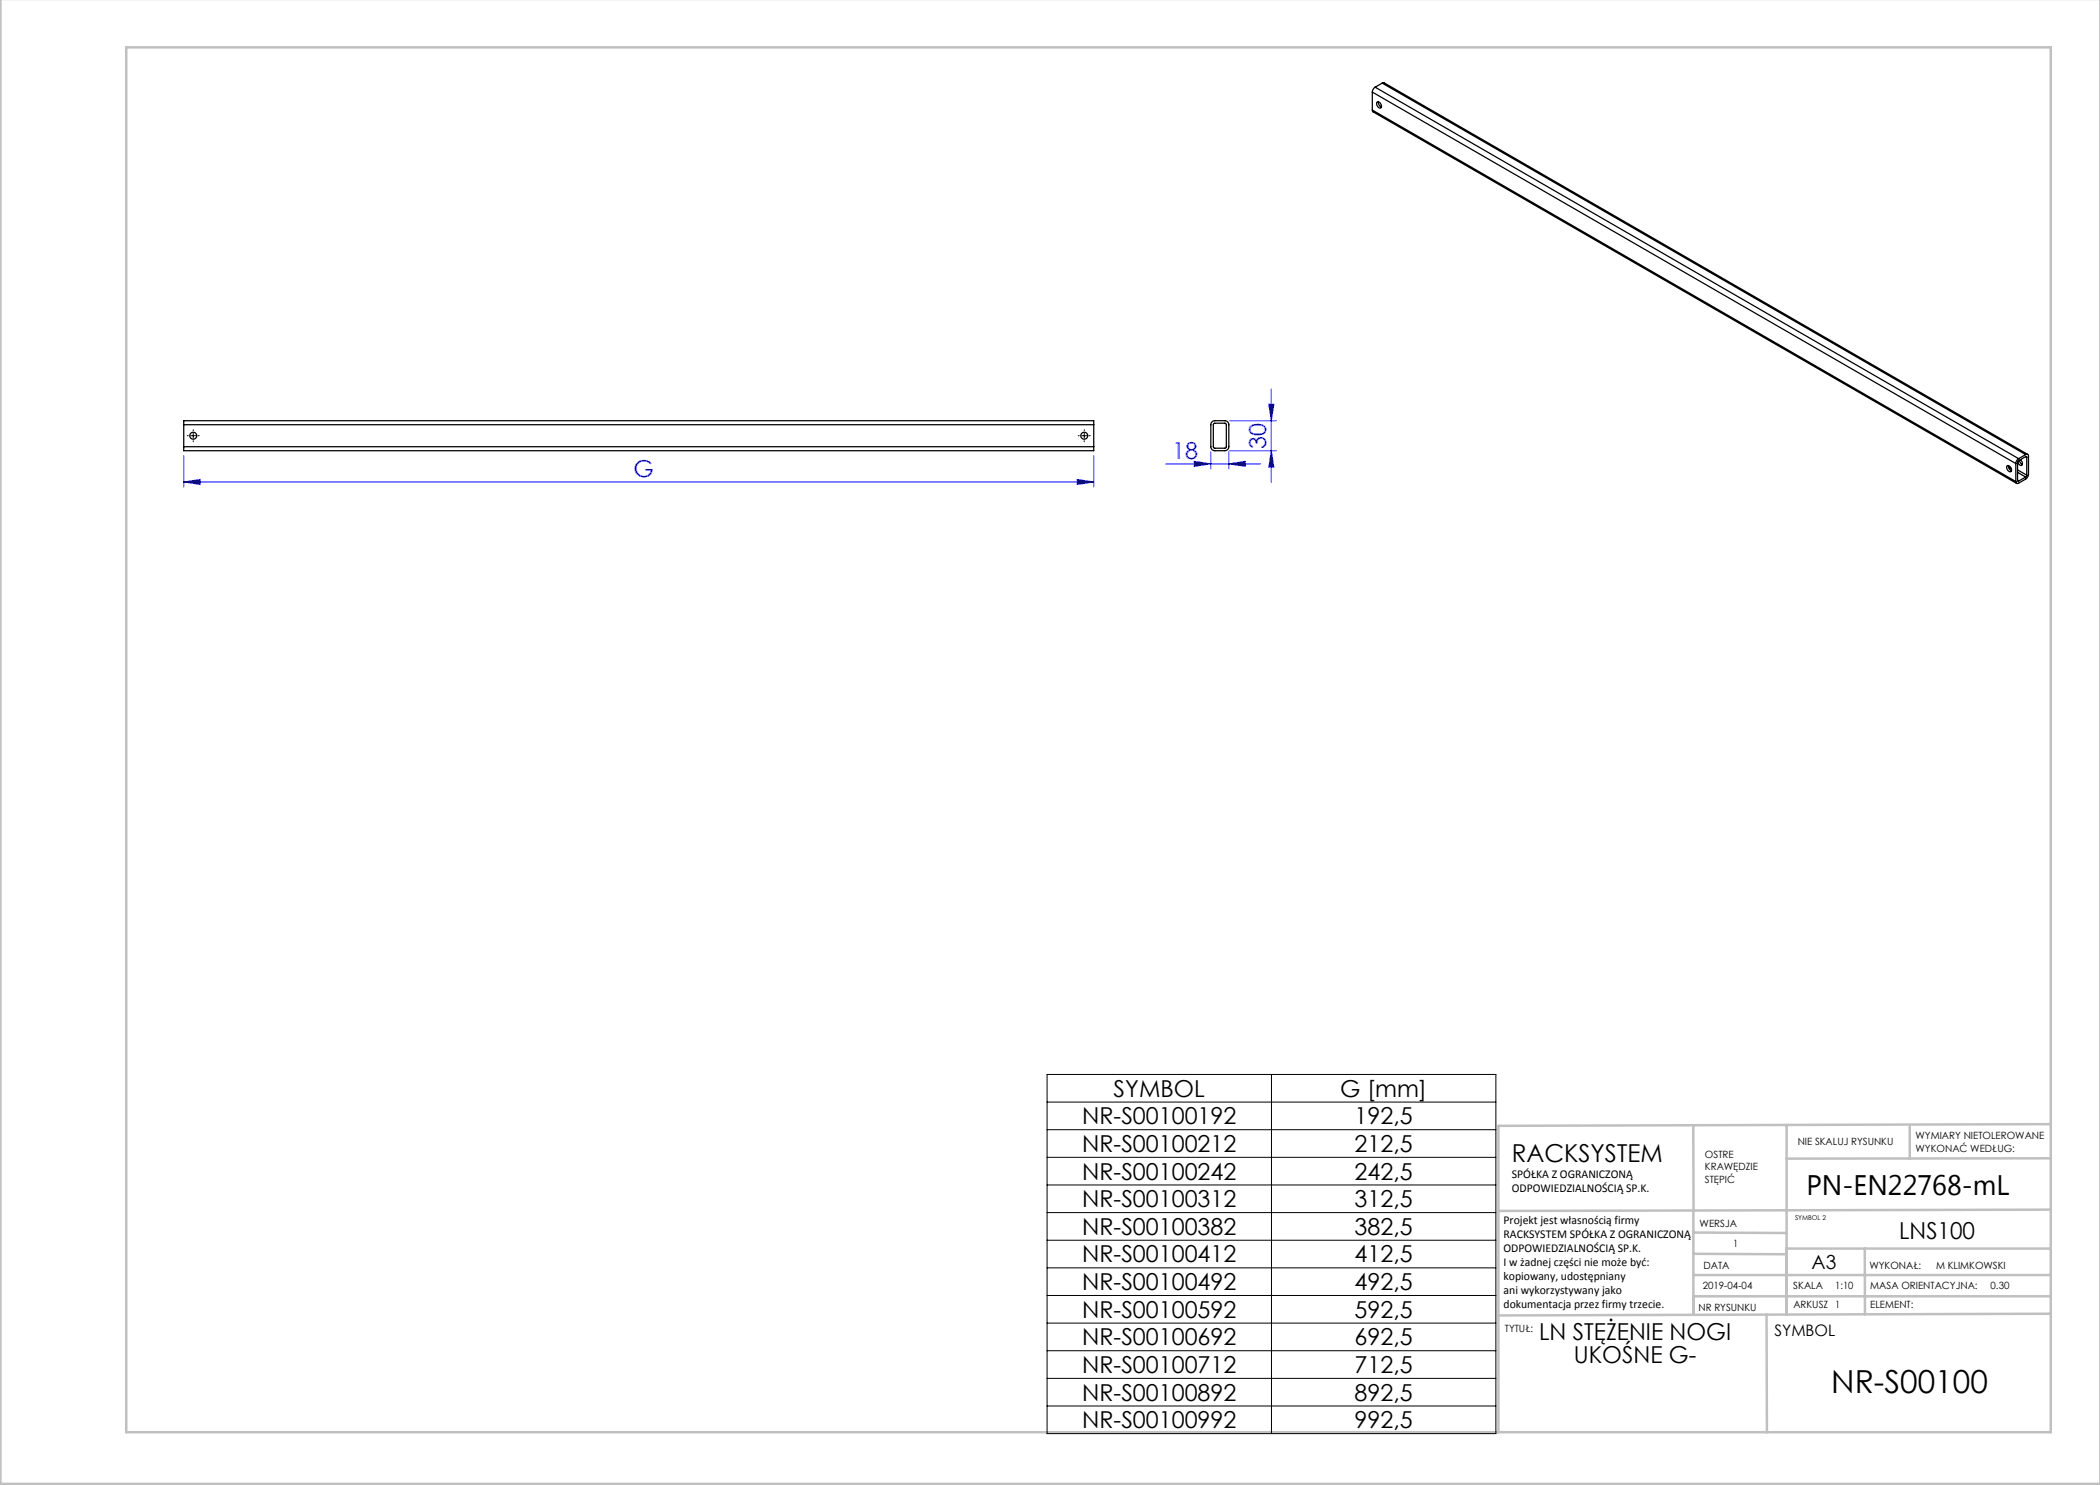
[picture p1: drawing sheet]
<svg xmlns="http://www.w3.org/2000/svg" width="420mm" height="297mm" viewBox="0 0 420 297" stroke-linecap="round" stroke-linejoin="round" font-family="sans-serif">
<g fill="none" stroke="#00f" stroke-width=".2">
<path d="M254.3 77.8v18.7M36.7 96.4l3.4-.5v1zM36.7 91.1v6.3M36.7 96.4h182M215.4 95.9l3.3 .5-3.3 .5zM218.7 91.1v6.3M233.2 92.8h18.9M238.9 92.3l3.3 .5-3.3 .5zM242.2 90.3v3.5M245.8 92.8l3.3-.5v1zM245.8 90.3v3.5M246 90.1h9.3"/>
<path d="M246 84.1h9.3M253.8 80.8h1l-.5 3.3zM254.3 90.1l.5 3.3h-1z"/>
</g>
<g fill="none" stroke="#c0c0c0" stroke-width=".5">
<path d="M.1 -.1v296.9h419.9M25.2 9.5h385v276.9h-385zM338.7 225.2v16.9M357.3 225v37.9M382 225.4v6.3M410.1 224.8l-110.4 .4v61.2M410.1 231.7h-52.8M338.7 259.3h71.5M338.7 255h71.5M338.7 250.8l18.6 .1M338.7 246.5l18.6 .1M338.7 242.1v20.9"/>
<path d="M373 249.7v13.2M410.1 241.9l-110.4 .3M410.2 249.7h-52.9v13.2M353.3 262.9l.1 23.5M410.2 262.7l-110.5 .4"/>
</g>
<g fill="none" stroke="#000" stroke-width=".2">
<path d="M37.4 87.1h.2M38.1 87.1h1M38.6 85.9v.2M38.6 86.6v1M38.6 88.1v.2M39.6 87.1h.2M215.6 87.1h.2M216.3 87.1h1M216.8 85.9v.2M216.8 86.6v1M216.8 88.1v.2M217.8 87.1h.2"/>
<path d="M209.4 214.9h89.8v71.8h-89.8zM254.3 214.9v71.8M209.4 220.4h89.8M209.4 225.9h89.8M209.4 231.5h89.8M209.4 237h89.8M209.4 242.5h89.8M209.4 248h89.8M209.4 253.6h89.8M209.4 259.1h89.8M209.4 264.6h89.8M209.4 270.1h89.8"/>
<path d="M209.4 275.7h89.8M209.4 281.2h89.8"/>
</g>
<g fill="#00f">
<path d="M36.7 96.4l3.4-.5v1zM215.4 95.9l3.3 .5-3.3 .5z"/>
<path d="M245.8 92.8l3.3-.5v1zM238.9 92.3l3.3 .5-3.3 .5z"/>
<path d="M254.3 90.1l.5 3.3h-1zM253.8 80.8h1l-.5 3.3z"/>
</g>
<g fill="none" stroke="#000" stroke-width=".25">
<path d="M274.5 18.4l128.7 74.3M274.5 18.4v3.6M275 17.4l-.4 .5-.1 .5M275 17.4l128.7 74.3M276.4 16.6h.4l128.7 74.3M276.4 16.6l128.7 74.3M276.4 16.6l-1.4 .8M274.5 22l.1 .4 128.7 74.3M274.5 22l128.7 74.3M275.4 20.5a.71 .71 0 0 1 .8 .3 .71 .71 0 0 1-.1 .8 .91 .91 0 0 1-.7-1.1zM275.7 20.4l.2 .7 .4 .3M276.3 21.2l-.2 .1"/>
<path d="M36.7 84.9v-.8h182v.8M36.7 89.3v.8h182v-.8M36.7 84.9h182M36.7 89.3h182M36.7 84.9v4.4M218.7 84.9v4.4M242.4 84.4l.6-.3h2a.8 .8 0 0 1 .8 .8v4.4a.8 .8 0 0 1-.8 .8h-2a.8 .8 0 0 1-.8-.8v-4.4zM242.8 84.7l2.2-.1 .2 .2 .1 4.5-.2 .3h-2.1l-.3-.1zM401.4 93.2a.71 .71 0 0 1 .8 .3 .71 .71 0 0 1-.1 .9 .91 .91 0 0 1-.7-1.2zM401.7 93.1l.2 .7 .4 .4M401.7 93.4l.6 .3M403.2 92.7v3.6"/>
<path d="M403.5 96.1l.2 .1M403.5 94l1.8 1M403.5 94.5l1.6 .9M403.7 91.7l-.4 .5-.1 .5M403.9 92.1l.2 .5 .4 .3M404.1 91.9a.7 .7 0 0 1 .1 1.2l-.4-.3-.3-.4M405.1 90.9a.34 .34 0 0 1 .4 0 .34 .34 0 0 1 .2 .3v3.9l-.5 .6-1.5 .9a.34 .34 0 0 1-.4 .1 .34 .34 0 0 1-.1-.4M405.1 91.3l.2 .1M405.1 91.3l-1.4 .8-.2 .3v3.7M405.1 90.9l-1.4 .8M405.1 95.4l-1.4 .8M405.3 95l-.2 .4"/>
<path d="M405.3 91.4v3.6"/>
<circle cx="38.6" cy="87.1" r=".7"/>
<circle cx="216.8" cy="87.1" r=".7"/>
</g>
<text font-size="6.3" x="366.3" y="278.5">NR-S00100</text>
<text font-size="5.6" x="361.3" y="239.1">PN-EN22768-mL</text>
<text font-size="4.9" x="302.4" y="232.4">RACKSYSTEM</text>
<g font-size="4.7" fill="#00f">
<text x="253.3" y="89.7" transform="rotate(-90 253.3 89.7)">30</text>
<text x="126.7" y="95.4">G</text>
<text x="234.5" y="91.8">18</text>
</g>
<g font-size="4.7">
<text x="222.7" y="219.3">SYMBOL</text>
<text x="268" y="219.3">G [mm]</text>
<text x="216.4" y="224.9">NR-S00100192</text>
<text x="270.9" y="224.9">192,5</text>
<text x="216.4" y="230.4">NR-S00100212</text>
<text x="270.9" y="230.4">212,5</text>
<text x="216.4" y="235.9">NR-S00100242</text>
<text x="270.9" y="235.9">242,5</text>
<text x="216.4" y="241.4">NR-S00100312</text>
<text x="270.9" y="241.4">312,5</text>
<text x="216.4" y="247">NR-S00100382</text>
<text x="270.9" y="247">382,5</text>
<text x="379.8" y="247.8">LNS100</text>
<text x="216.4" y="252.5">NR-S00100412</text>
<text x="270.9" y="252.5">412,5</text>
<text x="216.4" y="258">NR-S00100492</text>
<text x="216.4" y="263.5">NR-S00100592</text>
<text x="270.9" y="258">492,5</text>
<text x="270.9" y="263.5">592,5</text>
<text x="216.4" y="269.1">NR-S00100692</text>
<text x="270.9" y="269.1">692,5</text>
<text x="307.8" y="268.1">LN STĘŻENIE NOGI</text>
<text x="216.4" y="274.6">NR-S00100712</text>
<text x="270.9" y="274.6">712,5</text>
<text x="314.8" y="272.6">UKOŚNE G-</text>
<text x="216.4" y="280.1">NR-S00100892</text>
<text x="270.9" y="280.1">892,5</text>
<text x="216.4" y="285.6">NR-S00100992</text>
<text x="270.9" y="285.6">992,5</text>
</g>
<text font-size="3.9" x="362.3" y="253.8">A3</text>
<text font-size="3.2" x="354.9" y="267.2">SYMBOL</text>
<g font-size="2.4">
<text x="302.4" y="235.6">SPÓŁKA Z OGRANICZONĄ</text>
<text x="302.4" y="238.4">ODPOWIEDZIALNOŚCIĄ SP.K.</text>
<text x="300.7" y="244.7">Projekt jest własnością firmy</text>
<text x="300.7" y="247.5">RACKSYSTEM SPÓŁKA Z OGRANICZONĄ</text>
<text x="300.7" y="250.3">ODPOWIEDZIALNOŚCIĄ SP.K.</text>
<text x="300.7" y="253.1">I w żadnej części nie może być:</text>
<text x="300.7" y="256">kopiowany, udostępniany</text>
<text x="300.7" y="258.8">ani wykorzystywany jako</text>
<text x="300.7" y="261.6">dokumentacja przez firmy trzecie.</text>
</g>
<g font-size="2">
<text x="383.1" y="227.9">WYMIARY NIETOLEROWANE</text>
<text x="341" y="231.6">OSTRE</text>
<text x="359.5" y="228.9">NIE SKALUJ RYSUNKU</text>
<text x="383.1" y="230.4">WYKONAĆ WEDŁUG:</text>
<text x="341" y="234.1">KRAWĘDZIE</text>
<text x="341" y="236.6">STĘPIĆ</text>
<text x="339.9" y="245.4">WERSJA</text>
<text x="346.6" y="249.5">1</text>
<text x="340.5" y="257.7">2019-04-04</text>
<text x="340.7" y="253.8">DATA</text>
<text x="358.7" y="257.7">SKALA</text>
<text x="367" y="257.7">1:10</text>
<text x="373.9" y="253.8">WYKONAŁ:</text>
<text x="374.1" y="257.7">MASA ORIENTACYJNA:</text>
<text x="387.2" y="253.8">M KLIMKOWSKI</text>
<text x="398.1" y="257.7">0.30</text>
<text x="339.7" y="262.3">NR RYSUNKU</text>
<text x="358.7" y="261.7">ARKUSZ 1</text>
<text x="374.1" y="261.7">ELEMENT:</text>
<text x="301" y="266.4">TYTUŁ:</text>
</g>
<text font-size="1.3" x="359" y="244">SYMBOL 2</text>
</svg>
